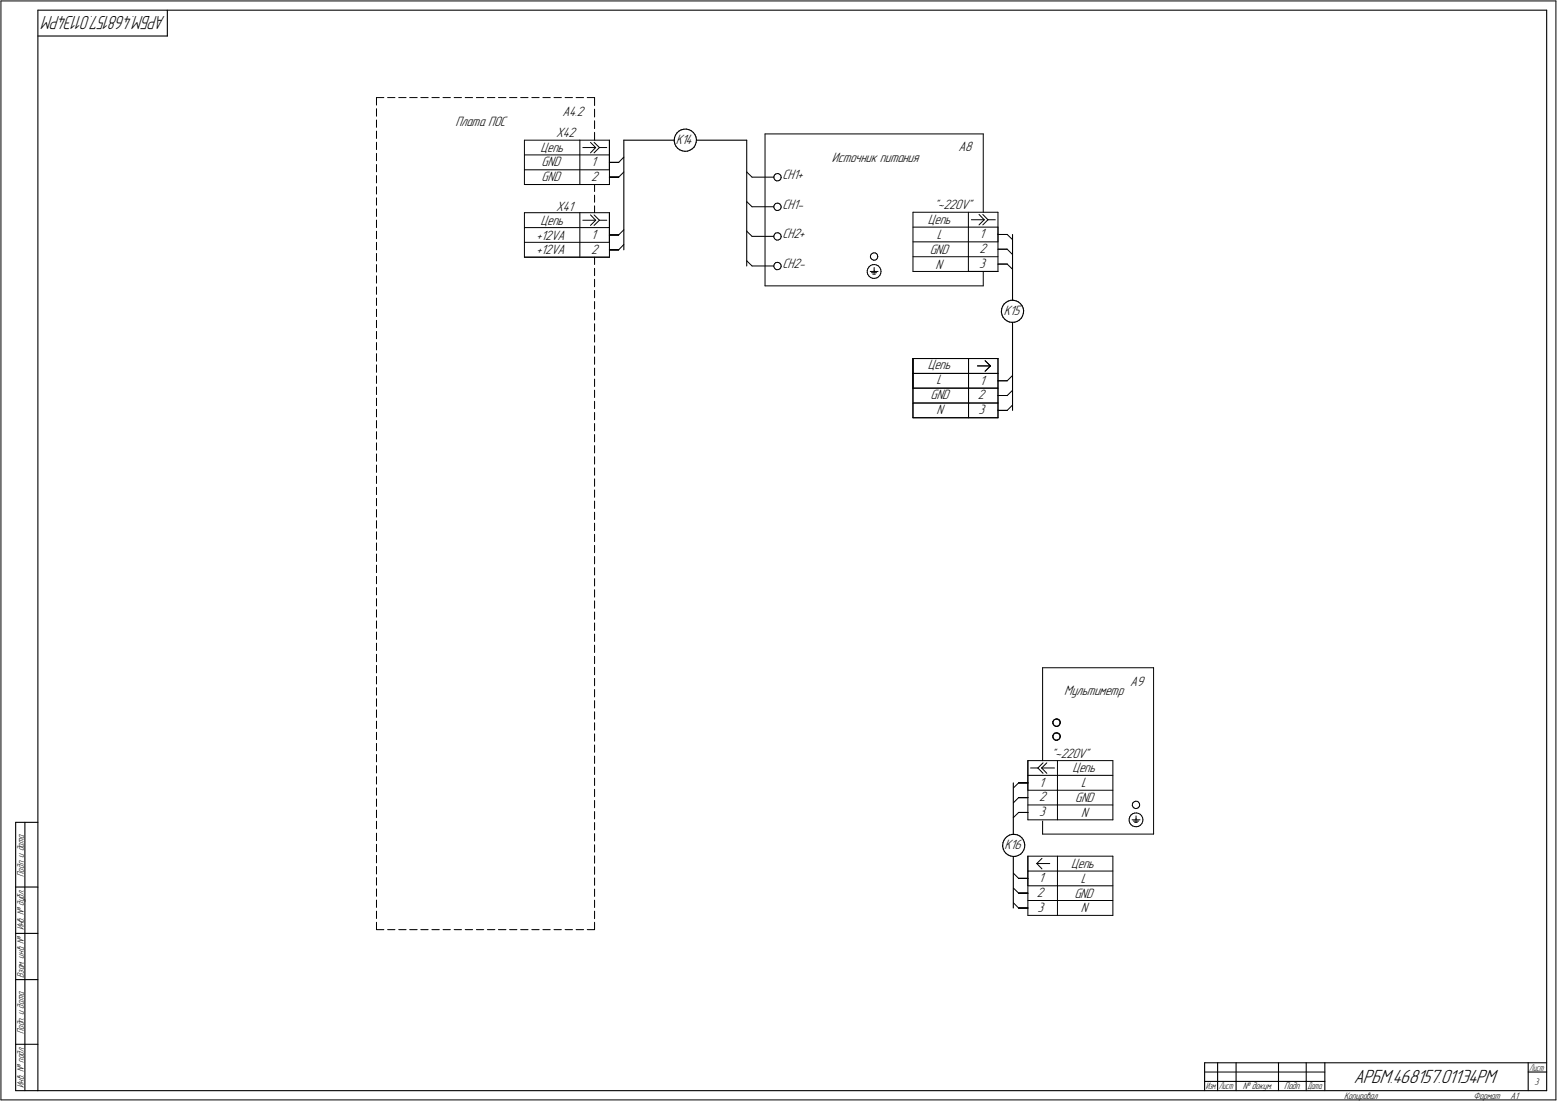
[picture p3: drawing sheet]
<svg xmlns="http://www.w3.org/2000/svg" width="842mm" height="595mm" viewBox="0 0 842 595" stroke-linecap="round" stroke-linejoin="round" font-family="sans-serif">
<g fill="none" stroke="#000" stroke-width=".54">
<path d="M1 1v594zM1 1h841zM842 1v594zM204 53h4zM204 53v4zM204 59v4zM210 53h4zM216 53h4zM222 53h4zM228 53h4zM234 53h4zM240 53h4z"/>
<path d="M246 53h4zM252 53h4zM258 53h4zM264 53h4zM270 53h4zM276 53h4zM282 53h4zM288 53h4zM294 53h4zM300 53h4zM306 53h4zM312 53h4z"/>
<path d="M318 53h4zM322 59v4zM322 53v4zM204 65v4zM204 71v4zM204 77v4zM284 76v24zM284 76h30zM314 76v24zM314 76h16zM315 80h7zM319 77l3 3z"/>
<path d="M321 77l3 3zM322 72v4zM322 65v5zM322 80l-3 3zM324 80l-3 3zM324 80h4zM330 76v24zM330 76v8zM414 72v83zM414 72h118zM532 72v43zM204 83v4z"/>
<path d="M204 89v4zM204 95v4zM284 84h46zM284 92h46zM284 100h46zM322 100v4zM330 84v8zM330 88h5zM330 96h5zM337 85l-2 3zM337 93l-2 3zM404 93l3 3z"/>
<path d="M407 96h12zM419 96v1zM419 95v1zM419 97h.1M419 95l1-1zM419 95h.1M419 97l1 1zM420 94h.1M420 98h1zM420 94h1zM421 98l1-1zM421 94h1z"/>
<path d="M422 94v1zM422 97h.1M422 95v1zM422 96v1zM422 96h.1M204 101v4zM204 107v4zM204 113v4zM204 119v4zM284 115v24zM284 115h30zM314 115v24z"/>
<path d="M314 115h16zM315 119h7zM319 116l3 3zM321 116l3 3zM322 111v4zM322 105v4zM322 119l-3 3zM324 119h4zM330 115v24zM330 115v8zM404 109l3 3zM407 112h12z"/>
<path d="M419 112v1zM419 111v1zM419 113h.1M419 111h.1M419 113l1 1zM420 110h.1M420 110l-1 1zM420 114h1zM420 110h1zM421 114l1-1zM421 110h1zM422 110v1z"/>
<path d="M422 113h.1M422 111v1zM422 112v1zM422 112h.1M494 115h46zM494 115v32zM524 115v32zM525 119h7zM530 116l2 3zM532 116l2 3zM532 119l-2 3zM534 119l-2 3z"/>
<path d="M534 119h4zM540 115v32zM204 125v4zM204 131v4zM204 137v4zM284 123h46zM284 131h46zM284 139h46zM321 122l3-3zM322 139v4zM330 123v8zM330 127h5z"/>
<path d="M330 135h5zM337 124l-2 3zM337 132l-2 3zM404 125l3 3zM407 128h12zM419 128v1zM419 127v1zM419 129h.1M419 127h.1M419 129l1 1zM420 126h.1M420 126l-1 1z"/>
<path d="M420 130h1zM420 126h1zM421 130l1-1zM421 126h1zM422 126v1zM422 129h.1M422 127v1zM422 128v1zM422 128h.1M471 139v1zM471 138v1zM471 140h1z"/>
<path d="M471 137h1zM471 137v1zM472 137h1zM473 137h.1M473 137h1zM474 137l1 1zM474 140h.1M475 138v1zM475 139l-1 1zM475 139h.1M494 123h46zM494 131h46z"/>
<path d="M494 139h46zM540 123v8zM540 127h5zM540 135h5zM545 127l3 3zM545 135l3 3zM204 143v4zM204 149v4zM204 155v4zM322 157v4zM322 151v4zM322 145v4z"/>
<path d="M404 141l3 3zM407 144h12zM414 155h118zM419 144v1zM419 143v1zM419 145h.1M419 143h.1M419 145l1 1zM420 142h.1M420 142l-1 1zM420 146h1zM420 142h1z"/>
<path d="M421 146l1-1zM421 142h1zM422 142v1zM422 145h.1M422 143v1zM422 144v1zM422 144h.1M469 146v1zM469 147v1zM469 145v1zM469 148l1 1zM470 144h1z"/>
<path d="M470 144l-1 1zM470 149l1 1zM471 147h2zM471 144l1-1zM471 150h1zM472 140v1zM472 143h1zM472 150h1zM472 148h1zM472 141h1zM473 147h2zM473 147h1z"/>
<path d="M473 148h.1M473 146v1zM473 145v1zM473 143h1zM473 150h1zM473 141l1-1zM474 143l1 1zM474 150h1zM475 144l1 1zM476 145v1zM476 149l-1 1zM476 146l1 1z"/>
<path d="M476 148v1zM477 147l-1 1zM494 147h46zM524 147h16zM532 147v8zM540 143h5zM545 143l3 3zM204 161v4zM204 167v4zM204 173v4zM204 179v4zM322 175v4z"/>
<path d="M322 169v4zM322 163v4zM204 185v4zM204 191v4zM204 197v4zM322 199v4zM322 193v4zM322 187v4zM322 181v4zM494 194h46zM494 194v32zM494 194v8z"/>
<path d="M524 194v32zM529 198h7zM533 195l3 3zM536 198l-3 3zM540 194v32zM204 203v4zM204 209v4zM204 215v4zM322 217v4zM322 211v4zM322 205v4zM494 202h46z"/>
<path d="M494 202v8zM494 210h46zM494 218h46zM540 214h5zM540 206h5zM545 214l3-3zM545 206l3-3zM204 221v4zM204 227v4zM204 233v4zM204 239v4zM322 235v4z"/>
<path d="M322 229v4zM322 223v4zM494 226h46zM540 222h5zM545 222l3-3zM204 245v4zM204 251v4zM204 257v4zM322 259v4zM322 253v4zM322 247v4zM322 241v4z"/>
<path d="M204 263v4zM204 269v4zM204 275v4zM322 277v4zM322 271v4zM322 265v4zM204 281v4zM204 287v5zM204 293v5zM204 299v5zM322 295v4zM322 289v4z"/>
<path d="M322 283v4zM204 305v5zM204 312v4zM204 318v4zM322 319v4zM322 313v4zM322 307v4zM322 301v4zM204 324v4zM204 330v4zM204 336v4zM322 337v4z"/>
<path d="M322 331v4zM322 325v4zM204 342v4zM204 348v4zM204 354v4zM204 360v4zM322 355v4zM322 349v4zM322 343v4zM204 366v4zM204 372v4zM204 378v4z"/>
<path d="M322 379v4zM322 373v4zM322 367v4zM322 361v4zM564 361h60zM564 361v50zM624 361v90zM204 384v4zM204 390v4zM204 396v4zM322 397v4zM322 391v4z"/>
<path d="M322 385v4zM569 390v1zM569 391l1 1zM569 398h.1M569 398l1 1zM570 392h.1M570 399v1zM570 389h.1M570 389l-1 1zM570 397v-1zM570 397l-1 1zM570 392l1 1z"/>
<path d="M570 400h1zM570 389h1zM570 396h1zM571 393h1zM571 389h1zM571 396h1zM572 393l1-1zM572 389h1zM572 396l1 1zM573 389v1zM573 397h.1M573 392h.1"/>
<path d="M573 399v1zM573 390v1zM573 397v1zM573 391v1zM573 398v1zM573 391h.1M573 398h.1M204 402v4zM204 408v4zM204 414v4zM204 420v4zM322 415v4z"/>
<path d="M322 409v4zM322 403v4zM556 411h46zM556 411v32zM556 419h46zM556 419v8zM556 411v8zM557 415h4zM561 415l3 3zM563 415h7zM563 415l3-3zM563 415l3 3z"/>
<path d="M564 412l-3 3zM571 400h1zM572 400h1zM572 411v32zM602 411v32zM204 426v4zM204 432v4zM204 438v4zM322 439v4zM322 433v4zM322 427v4zM322 421v4z"/>
<path d="M548 426l3-3zM548 434l3-3zM551 423h5zM551 431h5zM551 439h5zM556 427h46zM556 435h46zM612 435l1 1zM612 440h1zM612 435h.1M613 436v1zM613 434v-1z"/>
<path d="M613 434l-1 1zM613 437h1zM613 440l2-1zM613 433h1zM614 437h1zM614 433h1zM615 439l1 1zM615 437h1zM615 433l1 1zM616 440h1zM616 434h.1M616 436v1z"/>
<path d="M616 434v1zM616 435v1zM616 435h.1M204 450v4zM204 456v4zM204 444v4zM322 457v4zM322 451v4zM322 445v4zM548 442l3-3zM556 443h46zM564 444v7z"/>
<path d="M564 451h60zM611 443v1zM611 444v1zM611 442v1zM611 445l1 1zM612 441v-1zM612 441l-1 1zM612 446h1zM612 443h2zM613 446l1 1zM613 444h1zM614 447h1z"/>
<path d="M614 444h.1M614 443h3zM614 444h2zM614 444h1zM614 442v1zM614 441v1zM615 447h1zM616 447l1-1zM617 440v1zM617 441l1 1zM618 445l-1 1zM618 442v1z"/>
<path d="M618 444v1zM618 443v1zM204 462v4zM204 468v4zM204 474v4zM322 475v4zM322 469v4zM322 463v4zM548 480l3 3zM548 472l3 3zM551 475h5zM556 463h46z"/>
<path d="M556 463v32zM556 471h46zM556 471v8zM556 479h46zM556 463v8zM561 467h7zM561 467l3-3zM561 467l3 3zM572 463v32zM602 463v32zM204 480v4zM204 486v4z"/>
<path d="M204 493v3zM204 499v3zM322 499v3zM322 493v4zM322 487v4zM322 481v4zM548 488l3 3zM551 483h5zM551 491h5zM556 495h46zM556 487h46zM204 502h4z"/>
<path d="M210 502h4zM216 502h4zM222 502h4zM228 502h4zM234 502h4zM240 502h4zM246 502h4zM252 502h4zM258 502h4zM264 502h4zM270 502h4zM276 502h4z"/>
<path d="M282 502h4zM288 502h4zM294 502h4zM300 502h4zM306 502h4zM312 502h4zM318 502h4zM652 579h65zM1 595h841z"/>
</g>
<g fill="none" stroke="#000" stroke-width=".59">
<path d="M20 6v584zM20 6h817zM20 19h71zM91 6v13zM837 6v584zM337 76v59zM337 76h28zM365 76v2zM365 76h.1M365 74v2zM365 78l1 1zM365 73v1z"/>
<path d="M366 79l1 1zM366 72l-1 1zM366 72l1-1zM367 71l1-1zM368 70h2zM370 70h1zM371 70h2zM373 70l1 1zM374 71l1 1zM375 72l1 1zM376 73v1zM376 78l-1 2z"/>
<path d="M376 74l1 1zM377 77l-1 1zM377 76h27zM377 75v2zM404 76v68zM367 80l1 1zM368 81l1 1zM369 82h1zM370 82h2zM372 82l1-1zM373 81l1-1zM374 80h1z"/>
<path d="M548 127v35zM542 169v1zM542 168v1zM542 167v1zM542 170l1 2zM542 166v1zM543 172v1zM543 164l-1 2zM543 164l1-1zM543 173h2zM544 163h1zM545 173l1 1z"/>
<path d="M545 163l2-1zM546 174h1zM547 162h1zM547 174h2zM548 174v48zM548 162l2 1zM549 174h1zM550 163h1zM550 174l1-1zM551 163l1 1zM551 173l1-1zM552 164l1 1z"/>
<path d="M553 165v2zM553 171l-1 1zM553 167l1 1zM553 169v2zM554 168l-1 1zM548 423v28zM8 444v146zM8 444h12zM13 444v146zM542 458l1 1zM542 457v1zM542 456v1z"/>
<path d="M543 459v1zM543 454l-1 2zM544 453l-1 1zM544 453l1-1zM545 452l1-1zM546 451h1zM547 451h2zM549 451h1zM550 451l2 1zM552 452l1 1zM553 453v1zM553 454l1 1z"/>
<path d="M554 459l-1 2zM554 455v2zM554 458v1zM554 457v1zM8 479h12zM543 460l1 1zM544 461l1 1zM545 462l2 1zM547 463h1zM548 463v28zM548 463h1zM549 463l2-1z"/>
<path d="M551 462h1zM553 461l-1 1zM8 505h12zM8 530h12zM8 564h12zM652 574h185zM652 574v16zM659 574v16zM669 574v16zM691 574v16zM706 574v16zM717 574v16z"/>
<path d="M827 574v16zM827 579h10zM8 590h12zM20 590h817zM652 585h7zM659 585h10zM669 585h22zM691 585h15zM706 585h11z"/>
</g>
<text font-size="10.9" x="732" y="586">АРБМ.468157.011Э4РМ</text>
<text font-size="10.8" x="89" y="9" transform="rotate(-180 89 9)">АРБМ.468157.011Э4РМ</text>
<g font-size="7.8">
<text x="304" y="63">А4.2</text>
<text x="246" y="68">Плата ПОС</text>
<text x="301" y="74">X42</text>
<text x="366" y="78">К14</text>
<text x="292" y="82">Цепь</text>
<text x="518" y="82">А8</text>
<text x="293" y="90">GND</text>
<text x="320" y="90">1</text>
<text x="450" y="88">Источник питания</text>
<text x="293" y="98">GND</text>
<text x="320" y="98">2</text>
<text x="423" y="97">CH1+</text>
<text x="301" y="114">X41</text>
<text x="423" y="113">CH1-</text>
<text x="505" y="113">&quot;~220V&quot;</text>
<text x="292" y="121">Цепь</text>
<text x="502" y="121">Цепь</text>
<text x="290" y="130">+12VA</text>
<text x="320" y="129">1</text>
<text x="423" y="129">CH2+</text>
<text x="507" y="129">L</text>
<text x="530" y="129">1</text>
<text x="290" y="137">+12VA</text>
<text x="320" y="137">2</text>
<text x="503" y="137">GND</text>
<text x="530" y="137">2</text>
<text x="423" y="145">CH2-</text>
<text x="506" y="145">N</text>
<text x="530" y="145">3</text>
<text x="543" y="170">К15</text>
<text x="502" y="200">Цепь</text>
<text x="506" y="208">L</text>
<text x="530" y="208">1</text>
<text x="503" y="216">GND</text>
<text x="529" y="216">2</text>
<text x="506" y="224">N</text>
<text x="529" y="224">3</text>
<text x="611" y="371">А9</text>
<text x="576" y="376">Мультиметр</text>
<text x="569" y="410">&quot;~220V&quot;</text>
<text x="580" y="418">Цепь</text>
<text x="562" y="425">1</text>
<text x="585" y="426">L</text>
<text x="562" y="433">2</text>
<text x="581" y="434">GND</text>
<text x="562" y="441">3</text>
<text x="585" y="442">N</text>
<text x="543" y="459">К16</text>
<text x="579" y="469">Цепь</text>
<text x="562" y="477">1</text>
<text x="585" y="477">L</text>
<text x="561" y="485">2</text>
<text x="581" y="485">GND</text>
<text x="561" y="493">3</text>
<text x="585" y="493">N</text>
</g>
<g font-size="5.4">
<text x="13" y="474" transform="rotate(-90 13 474)">Подп. и дата</text>
<text x="13" y="503" transform="rotate(-90 13 503)">Инв. № дубл.</text>
<text x="13" y="529" transform="rotate(-90 13 529)">Взам. инв. №</text>
<text x="13" y="559" transform="rotate(-90 13 559)">Подп. и дата</text>
<text x="13" y="588" transform="rotate(-90 13 588)">Инв. № подл.</text>
<text x="830" y="586">3</text>
<text x="672" y="589">№ докум.</text>
<text x="695" y="589">Подп.</text>
<text x="727" y="594">Копировал</text>
<text x="797" y="594">Формат</text>
<text x="817" y="594">A1</text>
</g>
<g font-size="5.3">
<text x="827" y="579">Лист</text>
<text x="652" y="589">Изм.</text>
<text x="659" y="589">Лист</text>
<text x="707" y="589">Дата</text>
</g>
</svg>
